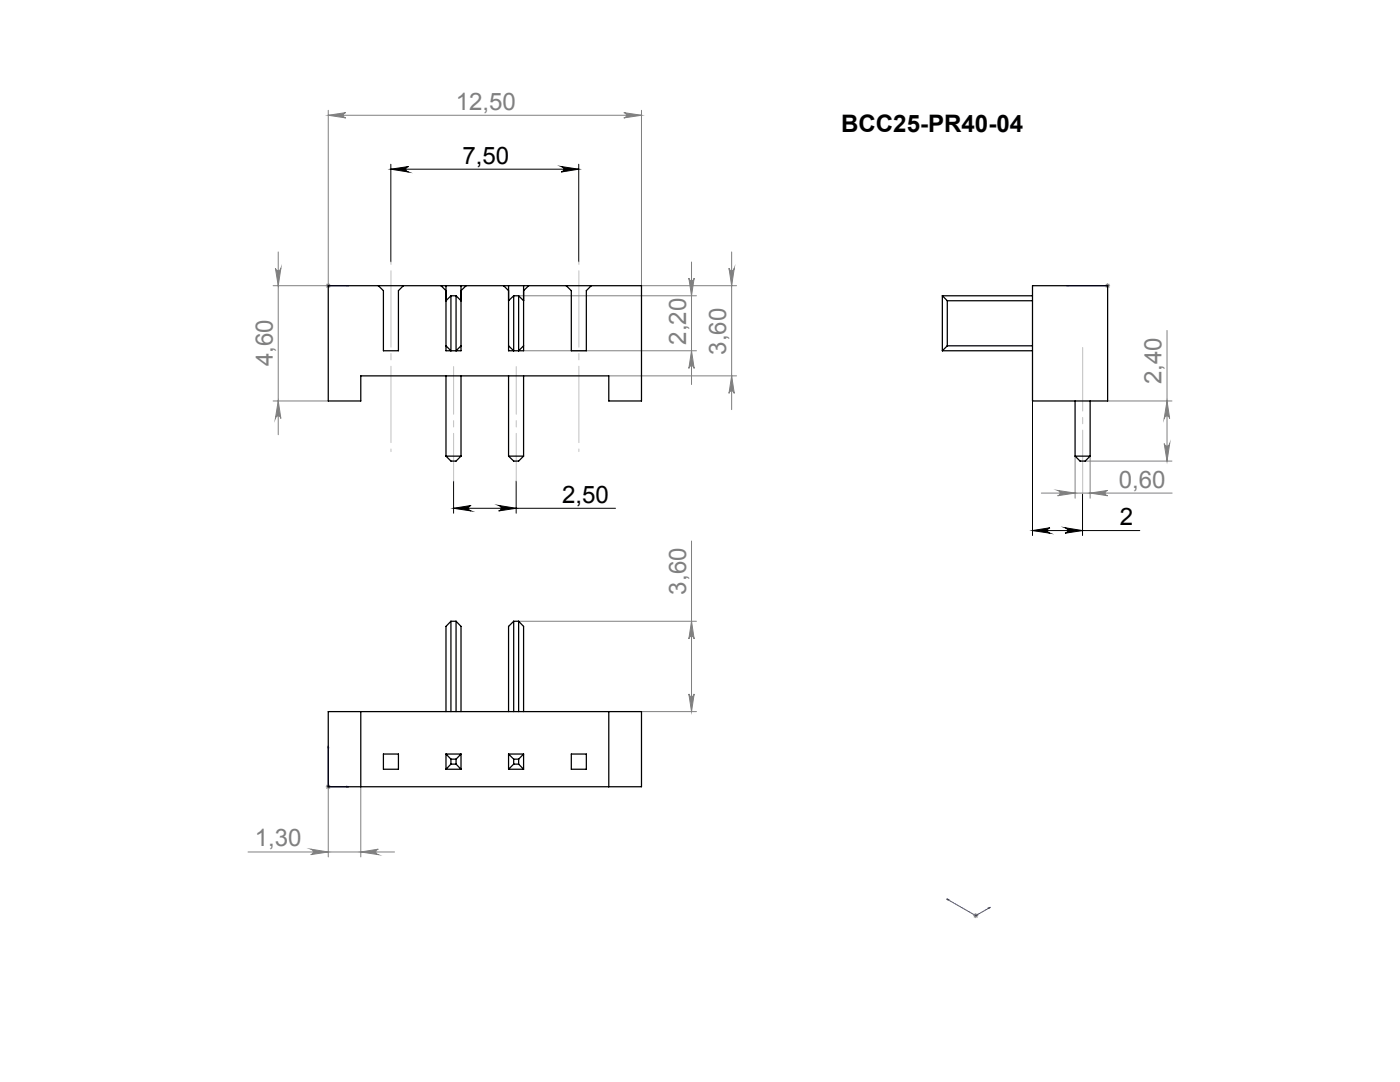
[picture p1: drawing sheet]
<svg xmlns="http://www.w3.org/2000/svg" width="279mm" height="216mm" viewBox="0 0 279 216" stroke-linecap="round" stroke-linejoin="round" font-family="sans-serif">
<g fill="none" stroke="#000" stroke-width=".2">
<path d="M78 32.8v19.4M78 33.8h37.5M78 33.8l3.5-.6a.55 .55 0 0 0-.5 .6 .55 .55 0 0 0 .5 .5zM112 33.2l3.5 .6-3.5 .5a.55 .55 0 0 0 .5-.5 .55 .55 0 0 0-.5-.6zM115.5 32.8v19.4M90.5 96v6.4M103 96v6.4M206.1 80v26.9M216 98.5v8.4M90.5 101.4h32.3M90.5 101.4l3.5-.5a.55 .55 0 0 0-.5 .5 .55 .55 0 0 0 .5 .6zM99.5 100.9l3.5 .5-3.5 .6a.55 .55 0 0 0 .5-.6 .55 .55 0 0 0-.5-.5z"/>
<path d="M206.1 105.9l3.4-.6a.55 .55 0 0 0-.5 .6 .55 .55 0 0 0 .5 .5zM206.1 105.9h21.4M212.5 105.3l3.5 .6-3.5 .5a.55 .55 0 0 0 .5-.5 .55 .55 0 0 0-.5-.6z"/>
</g>
<g fill="none" stroke="#00f" stroke-width=".2">
<path d="M65.4 57h.2zM65.5 57h.1M65.5 57h4.1M69.6 57h-.4h.4M212.9 57h.4h-.4M212.9 57h8.2M220.9 57h.3zM221.1 57h.1M65.5 148.8l.1 .4h-.2zM65.5 148.8v8.2h4.1M69.2 156.9l.4 .1-.4 .1zM188.9 179.4l5.8 3.3 2.9-1.7"/>
<path d="M188.9 179.4l.4 .1-.1 .1zM197.2 181.2l.4-.2-.2 .3z"/>
</g>
<g fill="none" stroke="#808080" stroke-width=".2">
<path d="M65.5 22v35.5M65.5 23h62.5M65.5 23l3.5-.5a.53 .53 0 0 0-.5 .5 .53 .53 0 0 0 .5 .5zM124.5 22.5l3.5 .5-3.5 .5a.53 .53 0 0 0 .5-.5 .53 .53 0 0 0-.5-.5zM128 22v35h19M55 53.5a.55 .55 0 0 0 .5 .5 .55 .55 0 0 0 .6-.5l-.6 3.5zM55.5 50.3v36.4M65.2 56.7l.7 .7M65.9 56.7l-.7 .7M66 57h-11.5M103.5 59h35.5M137.5 55.5a.53 .53 0 0 0 .5 .5 .53 .53 0 0 0 .5-.5l-.5 3.5z"/>
<path d="M138 52.3v24.4M145.5 53.5a.53 .53 0 0 0 .5 .5 .53 .53 0 0 0 .5-.5l-.5 3.5zM146 50.3v31.4M220.6 57h.9M220.7 56.7l.7 .7M221.1 56.5v1M221.4 56.7l-.7 .7M104.5 70h34.5M121.5 75h25.5M138 70l.5 3.5a.53 .53 0 0 0-.5-.5 .53 .53 0 0 0-.5 .5zM146 75l.5 3.5a.53 .53 0 0 0-.5-.5 .53 .53 0 0 0-.5 .5zM232.9 65.9v26.1"/>
<path d="M54.5 80h11M55.5 80l.6 3.5a.55 .55 0 0 0-.6-.5 .55 .55 0 0 0-.5 .5zM207.8 98.4h26.1M211.1 97.9l3.5 .5-3.5 .5a.53 .53 0 0 0 .5-.5 .53 .53 0 0 0-.5-.5zM214.6 91v8.4M216.6 92h17.3M217.6 98.4l3.5-.5a.53 .53 0 0 0-.5 .5 .53 .53 0 0 0 .5 .5zM217.6 91v8.4M221.1 80h12.8M232.3 88.5a.55 .55 0 0 0 .6 .5 .55 .55 0 0 0 .5-.5l-.5 3.5zM232.9 80l.5 3.5a.55 .55 0 0 0-.5-.5 .55 .55 0 0 0-.6 .5zM138 107.9v34.1"/>
<path d="M103.5 124h35.5M137.5 138.5a.53 .53 0 0 0 .5 .5 .53 .53 0 0 0 .5-.5l-.5 3.5zM138 124l.5 3.5a.53 .53 0 0 0-.5-.5 .53 .53 0 0 0-.5 .5zM65 157h1M65.2 156.6l.7 .7M65.5 156.5v14.5M65.9 156.6l-.7 .7M72 157v14M128 142h11M49.5 170h29.2M62 169.4l3.5 .6-3.5 .5a.55 .55 0 0 0 .5-.5 .55 .55 0 0 0-.5-.6zM72 170l3.5-.6a.55 .55 0 0 0-.5 .6 .55 .55 0 0 0 .5 .5z"/>
<path d="M194.2 182.7h1M194.4 182.4l.7 .7M194.7 182.2v1M195.1 182.4l-.7 .7"/>
</g>
<path d="M216.1 98.5v-29.2" fill="none" stroke="#c0c0c0" stroke-width=".2" stroke-dasharray="15.2 1.3 1.3 1.3" stroke-dashoffset="2.6"/>
<path d="M78 52.2v37.9M115.5 52.2v37.9" fill="none" stroke="#c0c0c0" stroke-width=".2" stroke-dasharray="15.2 1.3 1.3 1.3" stroke-dashoffset="-1.8"/>
<path d="M90.5 96v-22.9M103 96v-22.9" fill="none" stroke="#c0c0c0" stroke-width=".2" stroke-dasharray="15.2 1.3 1.3 1.3" stroke-dashoffset="5.7"/>
<path d="M78 33.8l3.5-.6a.55 .55 0 0 0-.5 .6 .55 .55 0 0 0 .5 .5zM112 33.2l3.5 .6-3.5 .5a.55 .55 0 0 0 .5-.5 .55 .55 0 0 0-.5-.6zM90.5 101.4l3.5-.5a.55 .55 0 0 0-.5 .5 .55 .55 0 0 0 .5 .6zM99.5 100.9l3.5 .5-3.5 .6a.55 .55 0 0 0 .5-.6 .55 .55 0 0 0-.5-.5zM206.1 105.9l3.4-.6a.55 .55 0 0 0-.5 .6 .55 .55 0 0 0 .5 .5zM212.5 105.3l3.5 .6-3.5 .5a.55 .55 0 0 0 .5-.5 .55 .55 0 0 0-.5-.6z" fill="#000"/>
<g fill="#00f">
<path d="M69.2 57h.4zM65.4 57h.2z"/>
<path d="M220.9 57h.3zM212.9 57h.4zM69.2 156.9l.4 .1-.4 .1zM65.5 148.8l.1 .4h-.2z"/>
<path d="M197.2 181.2l.4-.2-.2 .3zM188.9 179.4l.4 .1-.1 .1z"/>
</g>
<g fill="#808080">
<path d="M217.6 98.4l3.5-.5a.53 .53 0 0 0-.5 .5 .53 .53 0 0 0 .5 .5zM211.1 97.9l3.5 .5-3.5 .5a.53 .53 0 0 0 .5-.5 .53 .53 0 0 0-.5-.5z"/>
<path d="M65.5 23l3.5-.5a.53 .53 0 0 0-.5 .5 .53 .53 0 0 0 .5 .5zM124.5 22.5l3.5 .5-3.5 .5a.53 .53 0 0 0 .5-.5 .53 .53 0 0 0-.5-.5z"/>
<path d="M62 169.4l3.5 .6-3.5 .5a.55 .55 0 0 0 .5-.5 .55 .55 0 0 0-.5-.6zM72 170l3.5-.6a.55 .55 0 0 0-.5 .6 .55 .55 0 0 0 .5 .5z"/>
<path d="M138 70l.5 3.5a.53 .53 0 0 0-.5-.5 .53 .53 0 0 0-.5 .5zM137.5 55.5a.53 .53 0 0 0 .5 .5 .53 .53 0 0 0 .5-.5l-.5 3.5zM232.3 88.5a.55 .55 0 0 0 .6 .5 .55 .55 0 0 0 .5-.5l-.5 3.5zM232.9 80l.5 3.5a.55 .55 0 0 0-.5-.5 .55 .55 0 0 0-.6 .5zM137.5 138.5a.53 .53 0 0 0 .5 .5 .53 .53 0 0 0 .5-.5l-.5 3.5zM138 124l.5 3.5a.53 .53 0 0 0-.5-.5 .53 .53 0 0 0-.5 .5z"/>
<path d="M55 53.5a.55 .55 0 0 0 .5 .5 .55 .55 0 0 0 .6-.5l-.6 3.5zM55.5 80l.6 3.5a.55 .55 0 0 0-.6-.5 .55 .55 0 0 0-.5 .5zM145.5 53.5a.53 .53 0 0 0 .5 .5 .53 .53 0 0 0 .5-.5l-.5 3.5zM146 75l.5 3.5a.53 .53 0 0 0-.5-.5 .53 .53 0 0 0-.5 .5z"/>
</g>
<g fill="none" stroke="#000" stroke-width=".25">
<path d="M65.5 57h62.5v23h-6.5v-5h-49.5v5h-6.5zM75.5 57l1 1v12h3v-12l1-1M88 57l1 1M89 57v13h3v-13M90 59h1M90 59v11l-1-1M90 59l-1 1M91 59v11l1-1M91 59l1 1M93 57l-1 1M100.5 57l1 1M101.5 57v13h3v-13"/>
<path d="M102.5 59v11l-1-1M102.5 59h1M102.5 59l-1 1M103.5 59v11l1-1M103.5 59l1 1M105.5 57l-1 1M113 57l1 1v12h3v-12l1-1M188.1 59h18M188.1 59l1 1M188.1 59v11M206.1 57h15v23h-15zM89 75v16"/>
<path d="M92 75v16M101.5 75v16M104.5 75v16M188.1 70h18M189.1 69h17M189.1 60v9M189.1 60h17M189.1 69l-1 1M89 91h3M89 91l1 1h1l1-1M101.5 91h3M101.5 91l1 1h1l1-1"/>
<path d="M214.6 91h3M214.6 91l.9 1h1.1l1-1M214.6 80v11M217.6 80v11M90 124v18M90 124l-1 1v17M90 124h1M91 124l1 1v17M91 124v18M102.5 124v18M102.5 124l-1 1v17M102.5 124h1"/>
<path d="M103.5 124v18M103.5 124l1 1v17M65.5 142h62.5v15h-62.5zM72 142v15M76.5 150.5h3v3h-3zM89 150.5v3M89 153.5h3M89 150.5h3M89 150.5l1 1M90 151.5v1M90 151.5h1M90 152.5h1"/>
<path d="M90 152.5l-1 1M91 151.5v1M91 152.5l1 1M92 150.5v3M92 150.5l-1 1M101.5 150.5v3M101.5 153.5h3M101.5 150.5l1 1M101.5 150.5h3M102.5 151.5v1M102.5 151.5h1M102.5 152.5h1"/>
<path d="M102.5 152.5l-1 1M103.5 151.5v1M103.5 152.5l1 1M104.5 150.5v3M104.5 150.5l-1 1M114 150.5h3v3h-3zM121.5 142v15"/>
</g>
<g font-size="4.8" fill="#808080">
<text x="90.9" y="21.9">12,50</text>
<text x="137" y="68.8" transform="rotate(-90 137 68.8)">2,20</text>
<text x="145" y="70.8" transform="rotate(-90 145 70.8)">3,60</text>
<text x="54.4" y="73" transform="rotate(-90 54.4 73)">4,60</text>
<text x="231.8" y="76.6" transform="rotate(-90 231.8 76.6)">2,40</text>
<text x="223.3" y="97.3">0,60</text>
<text x="136.9" y="118.6" transform="rotate(-90 136.9 118.6)">3,60</text>
<text x="50.8" y="168.9">1,30</text>
</g>
<g font-size="4.8">
<text x="167.9" y="26.4">BCC25-PR40-04</text>
<text x="92.3" y="32.7">7,50</text>
<text x="112.2" y="100.3">2,50</text>
<text x="223.5" y="104.8">2</text>
</g>
</svg>
